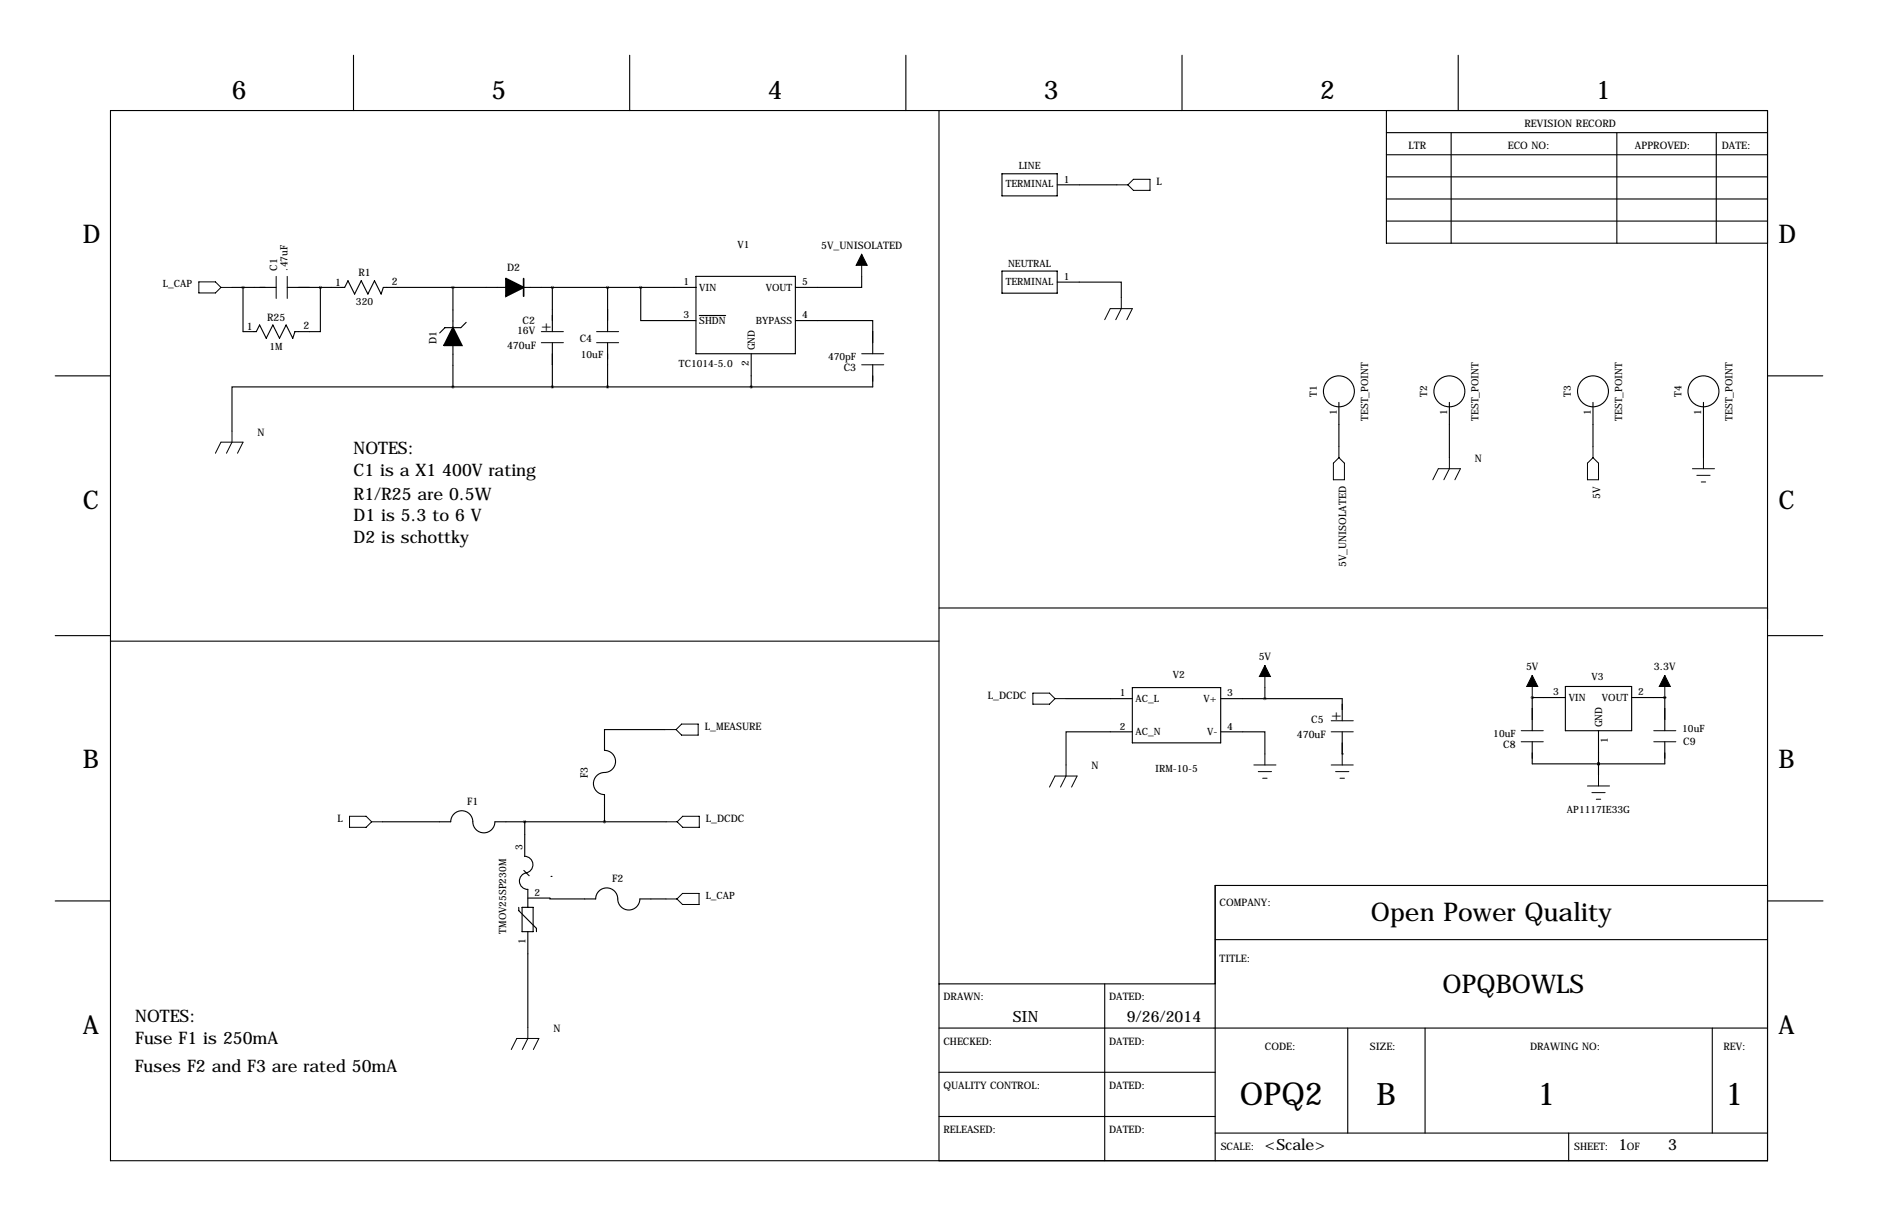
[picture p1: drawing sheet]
<svg xmlns="http://www.w3.org/2000/svg" width="432mm" height="279mm" viewBox="0 0 432 279" stroke-linecap="round" stroke-linejoin="round" font-family="sans-serif">
<g fill="none" stroke="#000" stroke-width=".25">
<path d="M81.3 12.7v12.7M144.8 12.7v12.7M208.3 12.7v12.7M271.8 12.7v12.7M335.3 12.7v12.7M25.4 25.4h381v241.3h-381zM215.9 25.4v241.3M230.4 39.9h12.7v5.1h-12.7zM318.8 30.5h87.6M318.8 35.6h87.6M318.8 25.4v30.5h87.6M333.7 30.5v25.4"/>
<path d="M371.8 30.5v25.4M394.6 30.5v25.4M243.1 42.5h13.7M318.8 45.7h87.6M318.8 50.8h87.6M318.8 40.6h87.6M53.3 66h10.2M55.9 66v10.2h3l.8-1.5 1.5 3 1.5-3 1.6 3 1.5-3 1.5 3 .5-1.5h5.9v-10.2M66 66h13.2l.8-1.5 1.5 3.1 1.6-3.1 1.5 3.1 1.5-3.1 1.5 3.1 .5-1.6h28.2M104.1 66v9.3M104.1 79.3v9.6M107.2 74.1l-1.2 1.2h-3.7l-1.2 1.2"/>
<path d="M120.4 66h39.6M127 66v10.2M127 78.7v10.2M139.7 66v10.2M139.7 78.7v10.2M147.3 66v7.7h12.7M160 63.5h22.9v17.8h-22.9zM160.8 72.5h6M182.9 73.7h17.8v7.6M198.1 63.5v2.5h-15.2M230.4 62.3h12.7v5.1h-12.7zM243.1 64.8h14.7v3.6"/>
<path d="M12.7 86.4h12.7M104.1 88.9h-50.8v10.2M172.7 81.3v7.6M200.7 83.8v5.1h-96.6M307.8 92.5v10.1M333.2 92.5v12.7M366.3 92.5v10.1M391.7 92.5v12.7M406.4 86.4h12.7M215.9 139.7h190.5M12.7 146h12.7M25.4 147.3h190.5"/>
<path d="M260.3 158h20.4v12.7h-20.4zM290.8 158v2.5M359.9 157.7h15.3v10.2h-15.3zM406.4 146h12.7M152.9 167.6h-13.9v4.8a2.54 2.54 0 0 1 2.5 2.6 2.54 2.54 0 0 1-2.5 2.5 2.54 2.54 0 0 0-2.6 2.5 2.54 2.54 0 0 0 2.6 2.6v6.2M245.1 160.5h15.2M260.3 168.1h-15.2v7.7M280.7 168.1h10.1v5.1M280.7 160.5h27.9v5.1M308.6 173.2h.1M308.6 168.1v5.1M352.3 160.3h.1"/>
<path d="M352.3 160.3h7.6M352.3 160.3v7.6M352.3 170.4v5.1h30.5v-5.1M367.5 175.5h.1M367.5 167.9v10.2M375.2 160.3h7.6M382.8 160.3h.1M382.8 160.3v7.6M88 188.8h15.6a2.54 2.54 0 0 1 2.6-2.5 2.54 2.54 0 0 1 2.5 2.5 2.54 2.54 0 0 0 2.6 2.6 2.54 2.54 0 0 0 2.5-2.6h39.4M120.4 200l1.3 1.2M120.6 196.7a1.93 1.93 0 0 1 1.9 1.8 1.93 1.93 0 0 1-1.6 2.1M120.6 188.8v8"/>
<path d="M12.7 207h12.7M119.3 208.5v.7l4 4.1v.8M120 208.5h2.6v5.6h-2.6zM121.1 200.5a1.93 1.93 0 0 0-1.7 2.1 1.93 1.93 0 0 0 2 1.8v4.1M121.4 206.3h5v.3h10.6a2.54 2.54 0 0 1 2.5-2.6 2.54 2.54 0 0 1 2.5 2.6 2.54 2.54 0 0 0 2.6 2.5 2.54 2.54 0 0 0 2.5-2.5h6M121.4 214.1v22M126.7 201.4h.1M279.4 215.9h127M406.4 203.5h-127v63.2M406.5 207h12.7M215.9 236.2h190.5M215.9 226.1h63.5"/>
<path d="M254 226.1v40.6M309.9 236.2v24.1M327.7 236.2v24.1M393.7 236.2v24.1M215.9 246.4h63.5M215.9 256.5h63.5M279.4 260.3h127M360.7 260.3v6.4"/>
<circle cx="307.8" cy="89.9" r="3.6"/>
<circle cx="333.2" cy="89.9" r="3.6"/>
<circle cx="366.3" cy="89.9" r="3.6"/>
<circle cx="391.7" cy="89.9" r="3.6"/>
</g>
<g fill="none" stroke="#000" stroke-width=".23">
<path d="M198.1 58.4v5.1M256.8 42.5h2.5M260.6 41.2h3.8v2.5h-3.8l-1.3-1.2zM45.7 64.8h3.8l1.3 1.2-1.3 1.3h-3.8zM50.8 66h2.5M63.5 63.5v5.1M66 63.5v5.1M124.5 76.2h5M124.5 78.7h5M137.2 76.2h5M137.2 78.7h5M254 73.5l1.3-2.6h5l-1.2 2.6"/>
<path d="M257.8 68.4v2.5l-1.3 2.6M53.3 99.1v2.5l-1.2 2.5M198.1 83.8h5.1M198.1 81.3h5.1M49.5 104.1l1.3-2.5h5.1l-1.3 2.5M306.6 106.4l1.2-1.2 1.3 1.2v3.8h-2.5zM307.8 102.6v2.6M329.4 110.2l1.3-2.5h5.1l-1.3 2.5M333.2 105.2v2.5l-1.2 2.5M366.3 105.2l1.2 1.2v3.8h-2.5v-3.8zM366.3 102.6v2.6M389.1 107.7h5.1"/>
<path d="M390.1 109.2h3.1M391.2 110.7h1M391.7 105.2v2.5M237.5 159.3h3.8l1.3 1.2-1.3 1.3h-3.8zM290.8 152.9v5.1M352.3 155.2v5.1M382.8 155.2v5.1M152.9 167.6h2.5M156.7 166.4h3.8v2.5h-3.8l-1.3-1.3zM242.6 160.5h2.5M245.1 175.8v2.5l-1.3 2.5M288.3 175.8h5.1"/>
<path d="M289.3 177.3h3.1M290.3 178.8h1M290.8 173.2v2.6M306.1 165.6h5M306.1 168.1h5M306.1 175.8h5M307.1 177.3h3M308.1 178.8h1M308.6 173.2v2.6M349.8 170.4h5M349.8 167.9h5M367.5 178.1v2.5"/>
<path d="M380.2 170.4h5.1M380.2 167.9h5.1M80.4 187.6h3.8l1.2 1.2-1.2 1.3h-3.8zM85.4 188.8h2.6M153.2 188.8h2.5M155.7 188.8l1.3-1.2h3.8v2.5h-3.8zM241.3 180.8l1.3-2.5h5l-1.2 2.5M365 180.6h5.1M366 182.1h3.1M367 183.6h1M153.1 206.6h2.6M155.7 206.6l1.2-1.3h3.8v2.5h-3.8z"/>
<path d="M121.4 236.1v2.5l-1.3 2.5M117.6 241.1l1.2-2.5h5.1l-1.3 2.5"/>
</g>
<path d="M104.1 75.3l2.1 4h-4.1zM116.3 64l4.1 2-4.1 2.1z" fill="#000" stroke="#000" stroke-width=".38"/>
<path d="M120.4 64v4.1" fill="none" stroke="#000" stroke-width=".38"/>
<path d="M198.1 58.4l1.3 2.6h-2.6zM290.8 152.9l1.3 2.5h-2.5zM352.3 155.2l1.3 2.5h-2.6zM382.8 155.2l1.2 2.5h-2.5z" fill="#000" stroke="#000" stroke-width=".23"/>
<path d="M104.1 66a.05 .05 0 0 0 .1 0 .05 .05 0 0 0-.1 0zM290.8 160.5a.05 .05 0 0 0 .1 0 .05 .05 0 0 0-.1 0zM367.5 175.5a.05 .05 0 0 0 .1 0 .05 .05 0 0 0-.1 0zM367.5 175.5a.05 .05 0 0 0 .1 0 .05 .05 0 0 0-.1 0zM104.1 88.9a.05 .05 0 0 0 .1 0 .05 .05 0 0 0-.1 0zM73.6 66a.05 .05 0 0 0 .1 0 .05 .05 0 0 0-.1 0zM120.6 188.8a.05 .05 0 0 0 .1 0 .05 .05 0 0 0-.1 0z" fill="#000" stroke="#000" stroke-width=".63"/>
<g font-size="7.3">
<text x="285.1" y="254">OPQ2</text>
<text x="353.5" y="254">1</text>
<text x="396.7" y="254">1</text>
</g>
<text font-size="7.1" x="316.5" y="254">B</text>
<g font-size="5.9">
<text x="53.3" y="22.9">6</text>
<text x="113" y="22.9">5</text>
<text x="176.5" y="22.9">4</text>
<text x="240" y="22.9">3</text>
<text x="303.5" y="22.9">2</text>
<text x="367" y="22.9">1</text>
<text x="19" y="55.9">D</text>
<text x="408.9" y="55.9">D</text>
<text x="19" y="116.8">C</text>
<text x="408.9" y="116.8">C</text>
<text x="19" y="176.5">B</text>
<text x="408.9" y="176.5">B</text>
<text x="315.2" y="211.6">Open Power Quality</text>
<text x="331.7" y="228.1">OPQBOWLS</text>
<text x="19" y="237.5">A</text>
<text x="408.9" y="237.5">A</text>
</g>
<g font-size="4">
<text x="81.3" y="104.4">NOTES:</text>
<text x="81.3" y="109.5">C1 is a X1 400V rating</text>
<text x="81.3" y="114.8">R1/R25 are 0.5W</text>
<text x="81.3" y="119.6">D1 is 5.3 to 6 V</text>
<text x="81.3" y="124.7">D2 is schottky</text>
<text x="31.1" y="234.8">NOTES:</text>
<text x="31.1" y="239.9">Fuse F1 is 250mA</text>
<text x="31" y="246.4">Fuses F2 and F3 are rated 50mA</text>
</g>
<g font-size="3.6">
<text x="124.5" y="75.9">+</text>
<text x="306.1" y="165.4">+</text>
<text x="232.8" y="234.9">SIN</text>
<text x="259.1" y="234.9">9/26/2014</text>
<text x="290.8" y="264.1">&lt;Scale&gt;</text>
<text x="372.1" y="264.1">1</text>
<text x="383.5" y="264.1">3</text>
</g>
<g font-size="2.4">
<text x="350.5" y="29.2">REVISION RECORD</text>
<text x="323.8" y="34.3">LTR</text>
<text x="346.7" y="34.3">ECO NO:</text>
<text x="375.9" y="34.3">APPROVED:</text>
<text x="395.9" y="34.3">DATE:</text>
<text x="265.9" y="42.5">L</text>
<text x="188.8" y="57.2">5V_UNISOLATED</text>
<text x="63.8" y="62.2" transform="rotate(-90 63.8 62.2)">C1</text>
<text x="77.1" y="65.6">1</text>
<text x="82.4" y="63.5">R1</text>
<text x="90.1" y="65.5">2</text>
<text x="116.6" y="62.2">D2</text>
<text x="56.7" y="75.8">1</text>
<text x="61.4" y="73.7">R25</text>
<text x="69.8" y="75.7">2</text>
<text x="118.9" y="76.8">16V</text>
<text x="120.1" y="74.4">C2</text>
<text x="100.3" y="79.1" transform="rotate(-90 100.3 79.1)">D1</text>
<text x="116.6" y="80.1">470uF</text>
<text x="133.3" y="78.6">C4</text>
<text x="194" y="85.2">C3</text>
<text x="59.2" y="100.1">N</text>
<text x="339.1" y="106.2">N</text>
<text x="367.9" y="114.6" transform="rotate(-90 367.9 114.6)">5V</text>
<text x="309.5" y="130.4" transform="rotate(-90 309.5 130.4)">5V_UNISOLATED</text>
<text x="289.4" y="151.6">5V</text>
<text x="350.9" y="153.9">5V</text>
<text x="380.3" y="153.9">3.3V</text>
<text x="227.1" y="160.5">L_DCDC</text>
<text x="162.1" y="167.6">L_MEASURE</text>
<text x="301.5" y="166.1">C5</text>
<text x="298.2" y="169.6">470uF</text>
<text x="345.6" y="171.8">C8</text>
<text x="387" y="171.1">C9</text>
<text x="135.2" y="178.8" transform="rotate(-90 135.2 178.8)">F3</text>
<text x="251" y="176.8">N</text>
<text x="107.4" y="185">F1</text>
<text x="77.6" y="188.8">L</text>
<text x="162.3" y="188.8">L_DCDC</text>
<text x="140.7" y="202.7">F2</text>
<text x="280.4" y="208.3">COMPANY:</text>
<text x="280.4" y="221">TITLE:</text>
<text x="216.9" y="229.9">DRAWN:</text>
<text x="255" y="229.9">DATED:</text>
<text x="127.3" y="237.1">N</text>
<text x="216.9" y="240">CHECKED:</text>
<text x="255" y="240">DATED:</text>
<text x="290.8" y="241.3">CODE:</text>
<text x="315" y="241.3">SIZE:</text>
<text x="351.8" y="241.3">DRAWING NO:</text>
<text x="396.2" y="241.3">REV:</text>
<text x="216.9" y="250.2">QUALITY CONTROL:</text>
<text x="255" y="250.2">DATED:</text>
<text x="216.9" y="260.3">RELEASED:</text>
<text x="255" y="260.3">DATED:</text>
<text x="280.7" y="264.2">SCALE:</text>
<text x="361.9" y="264.2">SHEET:</text>
<text x="374" y="264.2">OF</text>
</g>
<g font-size="2.3">
<text x="234.2" y="38.9">LINE</text>
<text x="244.6" y="42">1</text>
<text x="231.3" y="43.1">TERMINAL</text>
<text x="169.6" y="56.9">V1</text>
<text x="66.1" y="62.2" transform="rotate(-90 66.1 62.2)">.47uF</text>
<text x="157.2" y="65.5">1</text>
<text x="184.4" y="65.5">5</text>
<text x="231.3" y="65.4">TERMINAL</text>
<text x="231.8" y="61.3">NEUTRAL</text>
<text x="244.6" y="64.3">1</text>
<text x="37.5" y="66">L_CAP</text>
<text x="81.8" y="70.2">320</text>
<text x="160.8" y="66.8">VIN</text>
<text x="176.1" y="66.8">VOUT</text>
<text x="157.2" y="73.2">3</text>
<text x="160.8" y="74.5">SHDN</text>
<text x="173.8" y="74.5">BYPASS</text>
<text x="184.4" y="73.2">4</text>
<text x="62" y="80.4">1M</text>
<text x="133.5" y="82.3">10uF</text>
<text x="173.5" y="80.5" transform="rotate(-90 173.5 80.5)">GND</text>
<text x="190.4" y="82.8">470pF</text>
<text x="156.1" y="84.4">TC1014-5.0</text>
<text x="172.2" y="84.1" transform="rotate(-90 172.2 84.1)">2</text>
<text x="302.8" y="91.2" transform="rotate(-90 302.8 91.2)">T1</text>
<text x="307.3" y="95.3" transform="rotate(-90 307.3 95.3)">1</text>
<text x="328.2" y="91.2" transform="rotate(-90 328.2 91.2)">T2</text>
<text x="332.7" y="95.3" transform="rotate(-90 332.7 95.3)">1</text>
<text x="361.2" y="91.2" transform="rotate(-90 361.2 91.2)">T3</text>
<text x="365.8" y="95.3" transform="rotate(-90 365.8 95.3)">1</text>
<text x="386.6" y="91.2" transform="rotate(-90 386.6 91.2)">T4</text>
<text x="391.2" y="95.3" transform="rotate(-90 391.2 95.3)">1</text>
<text x="314.5" y="96.6" transform="rotate(-90 314.5 96.6)">TEST_POINT</text>
<text x="339.9" y="96.6" transform="rotate(-90 339.9 96.6)">TEST_POINT</text>
<text x="373" y="96.6" transform="rotate(-90 373 96.6)">TEST_POINT</text>
<text x="398.4" y="96.6" transform="rotate(-90 398.4 96.6)">TEST_POINT</text>
<text x="269.6" y="155.7">V2</text>
<text x="257.5" y="160">1</text>
<text x="261.1" y="161.3">AC_L</text>
<text x="276.7" y="161.3">V+</text>
<text x="282.2" y="160">3</text>
<text x="357.1" y="159.8">3</text>
<text x="360.7" y="161.1">VIN</text>
<text x="365.9" y="156.2">V3</text>
<text x="368.3" y="161.1">VOUT</text>
<text x="376.7" y="159.8">2</text>
<text x="257.5" y="167.6">2</text>
<text x="282.2" y="167.6">4</text>
<text x="368.3" y="167.1" transform="rotate(-90 368.3 167.1)">GND</text>
<text x="261.1" y="169">AC_N</text>
<text x="277.5" y="169">V-</text>
<text x="343.3" y="169.4">10uF</text>
<text x="369.7" y="170.7" transform="rotate(-90 369.7 170.7)">1</text>
<text x="386.8" y="168.1">10uF</text>
<text x="265.6" y="177.4">IRM-10-5</text>
<text x="360.3" y="186.8">AP1117IE33G</text>
<text x="120.1" y="195.3" transform="rotate(-90 120.1 195.3)">3</text>
<text x="122.9" y="205.8">2</text>
<text x="162.3" y="206.6">L_CAP</text>
<text x="116.4" y="214.5" transform="rotate(-90 116.4 214.5)">TMOV25SP230M</text>
<text x="120.9" y="216.9" transform="rotate(-90 120.9 216.9)">1</text>
</g>
</svg>
